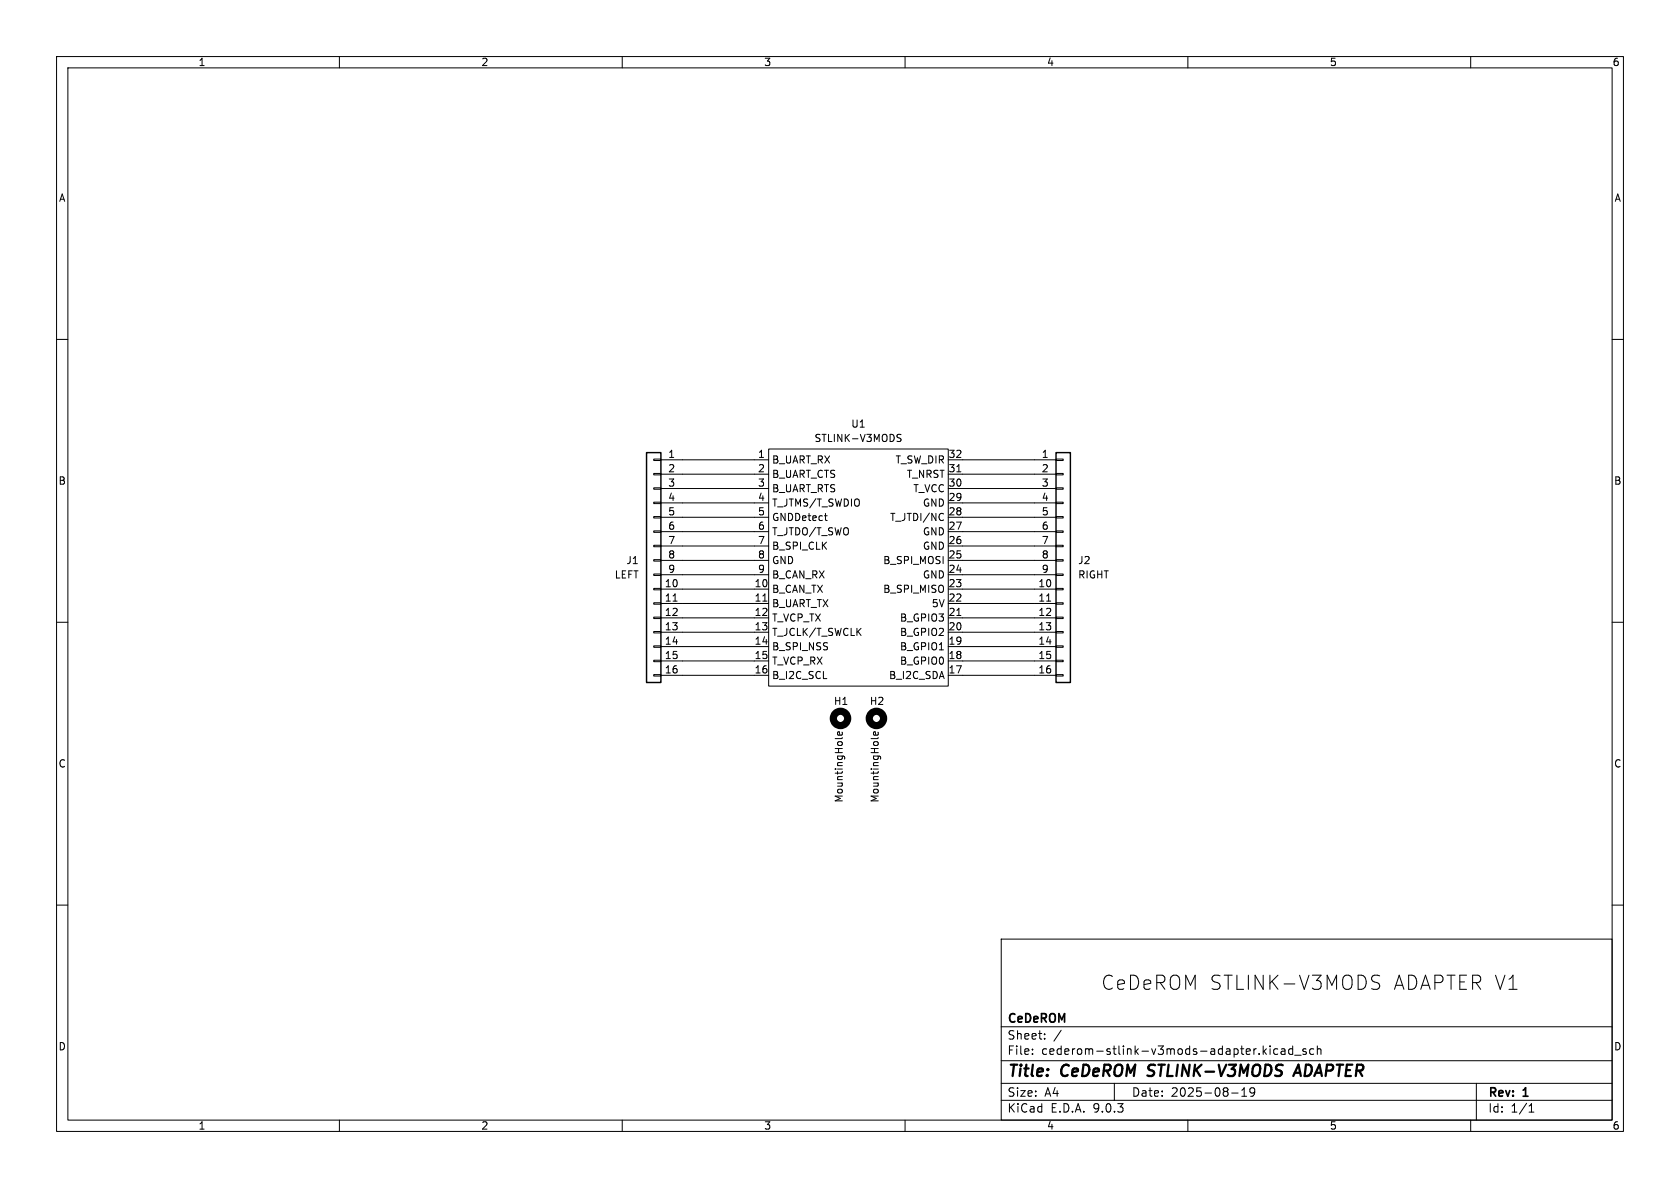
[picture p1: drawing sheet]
<svg xmlns="http://www.w3.org/2000/svg" width="297mm" height="210mm" viewBox="0 0 297 210" stroke-linecap="round" stroke-linejoin="round" font-family="sans-serif">
<g fill="none" stroke="#000" stroke-width=".18">
<path d="M10 10h277v190h-277zM12 12h273v186h-273zM60 10v2M110 10v2M160 10v2M210 10v2M260 10v2M10 60h2M135.9 79.4h31.7v41.9h-31.7zM158.6 77.3l.6 .2 .1 .3-.2 .2h-.5M159.3 76.8h-.5l-.2 .1M285 60h2"/>
<path d="M115.6 81.2h1.2v.2h-1.2zM115.6 83.7h1.2v.2h-1.2zM115.6 86.2h1.2v.3h-1.2zM115.6 88.8h1.2v.2h-1.2zM115.6 91.3h1.2v.3h-1.2zM115.6 93.9h1.2v.2h-1.2zM115.6 96.4h1.2v.2h-1.2zM115.6 98.9h1.2v.3h-1.2zM116.8 81.3h19.1M116.8 83.8h19.1M116.8 86.4h19.1M116.8 88.9h19.1"/>
<path d="M116.8 91.4h19.1M116.8 94h19.1M116.8 96.5h19.1M116.8 99.1h19.1M145.8 91.2h.4M146 92h.2M166.5 90.7l.3 .2M166.8 91.9l-.3 .1M167.6 81.3h19.1M167.6 83.8h19.1M167.6 86.4h19.1M167.6 88.9h19.1"/>
<path d="M167.6 91.4h19.1M167.6 94h19.1M167.6 96.5h19.1M167.6 99.1h19.1M169.2 83.4h.7M186.7 81.2h1.3v.2h-1.3zM186.7 83.7h1.3v.2h-1.3zM186.7 86.2h1.3v.3h-1.3zM186.7 88.8h1.3v.2h-1.3zM186.7 91.3h1.3v.3h-1.3zM186.7 93.9h1.3v.2h-1.3zM186.7 96.4h1.3v.2h-1.3z"/>
<path d="M186.7 98.9h1.3v.3h-1.3zM10 110h2M115.6 101.5h1.2v.2h-1.2zM115.6 104h1.2v.3h-1.2zM115.6 106.6h1.2v.2h-1.2zM115.6 109.1h1.2v.2h-1.2zM115.6 111.6h1.2v.3h-1.2zM115.6 114.2h1.2v.2h-1.2zM115.6 116.7h1.2v.3h-1.2zM115.6 119.3h1.2v.2h-1.2zM116.8 101.6h19.1M116.8 104.1h19.1"/>
<path d="M116.8 106.7h19.1M116.8 109.2h19.1M116.8 111.8h19.1M116.8 114.3h19.1M116.8 116.8h19.1M116.8 119.4h19.1M119 106.3h.7M134.9 106.3h.7M167.6 101.6h19.1M167.6 104.1h19.1M167.6 106.7h19.1M167.6 109.2h19.1"/>
<path d="M167.6 111.8h19.1M167.6 114.3h19.1M167.6 116.8h19.1M167.6 119.4h19.1M169.2 108.8h.7M185 106.3h.8M186.7 101.5h1.3v.2h-1.3zM186.7 104h1.3v.3h-1.3zM186.7 106.6h1.3v.2h-1.3zM186.7 109.1h1.3v.2h-1.3zM186.7 111.6h1.3v.3h-1.3zM186.7 114.2h1.3v.2h-1.3z"/>
<path d="M186.7 116.7h1.3v.3h-1.3zM186.7 119.3h1.3v.2h-1.3zM285 110h2M148.9 129.4v.4l-.2 .2-.6-.1v-.5h.3l.1 .6M148.9 130.4l-.2 .2M155.2 129.4l.1 .4-.2 .2-.6-.1v-.5h.2l.1 .6M155.3 130.4l-.2 .2M10 160h2M177 166h108v32h-108zM242.7 173.5l.3 .1a.91 .91 0 0 1 .9 .6 .64 .64 0 0 1-.5 .7h-.6M242.7 172.5l.3-.1 .9 .1M285 160h2"/>
<path d="M60 198v2M110 198v2M160 198v2M177 194.5h108M177 191.5h108M177 187.5h108M177 181.5h108M182.5 186.3v.1M182.5 185.5v.1M184.7 183.6v.1M184.7 182.8v.1M187.6 182.1l-1.3 2"/>
<path d="M197 191.5v3M210 198v2M217.7 193.2h1.2M219.5 193.8h.9M219.5 192.7l.5-.4v1.5M221.8 192.9l-.3 .3h-.3l-.2-.3 .1-.5 .4-.1 .2 .1a.99 .99 0 0 1-.3 1.4h-.3M224.5 184.9v.1M224.5 185.4v1M225.9 185.5l-.4-.1-.3 .3v.4l.1 .2h.6M226.5 185.5h.6l.1 .9M227.2 185.8h-.5a.29 .29 0 0 0-.2 .3 .29 .29 0 0 0 .2 .3l.5-.1M228.5 185.5l-.4-.1-.3 .3v.4l.2 .2h.5"/>
<path d="M228.5 184.9v1.5M228.9 186.5h1.1M230.9 185.5l-.4-.1-.2 .2 .1 .2 .5 .2v.3h-.6M232.2 185.5l-.4-.1-.3 .3v.4l.2 .2h.5M232.9 185.5l.2-.1 .4 .1v.9M232.9 184.9v1.5M260 198v2M261 191.5v6.5M270.3 196.6h.9M270.3 195.5l.4-.4v1.5"/>
</g>
<path d="M202.8 190.1l.3 .1M203.1 188.4l-.1 .2 .1 .4M228.6 190.2l1-2 .4 2M228.9 189.6h.9" fill="none" stroke="#000" stroke-width=".4"/>
<path d="M114.3 80h2.5v40.7h-2.5zM186.7 80h2.5v40.7h-2.5z" fill="none" stroke="#000" stroke-width=".25"/>
<g fill="none" stroke="#000" stroke-width="1.3">
<circle cx="148.6" cy="127" r="1.27"/>
<circle cx="154.9" cy="127" r="1.27"/>
</g>
<g font-size="3.5">
<text x="194.6" y="175.2">CeDeROM STLINK-V3MODS</text>
<text x="246.2" y="175.2">ADAPTER V1</text>
</g>
<g font-size="2.8">
<text x="178" y="190.9">Title:</text>
<text x="187.7" y="190.9">CeDeROM</text>
<text x="203.8" y="190.9">STLINK-V3MODS</text>
<text x="230.6" y="190.9">ADAPTER</text>
</g>
<g font-size="2.1">
<text x="178" y="184">Sheet:</text>
<text x="178" y="181.2">CeDeROM</text>
<text x="178" y="186.7">File:</text>
<text x="184.1" y="186.7">cederom-stlink-v3mods-adapter.kicad_sch</text>
<text x="178" y="196.9">KiCad</text>
<text x="178" y="194.1">Size:</text>
<text x="184.7" y="194.1">A4</text>
<text x="185.7" y="196.9">E.D.A.</text>
<text x="193.3" y="196.9">9.0.3</text>
<text x="200" y="194.1">Date:</text>
<text x="207" y="194.1">2025-08-19</text>
<text x="263" y="194.3">Rev:</text>
<text x="263" y="196.9">Id:</text>
<text x="267.1" y="196.9">1/1</text>
<text x="269.4" y="194.3">1</text>
</g>
<g font-size="1.8">
<text x="35" y="11.9">1</text>
<text x="85" y="11.9">2</text>
<text x="135" y="11.9">3</text>
<text x="185" y="11.9">4</text>
<text x="235" y="11.9">5</text>
<text x="285" y="11.9">6</text>
<text x="10.3" y="35.9">A</text>
<text x="285.3" y="35.9">A</text>
<text x="150.4" y="75.8">U1</text>
<text x="118" y="81">1</text>
<text x="118" y="83.6">2</text>
<text x="133.9" y="81">1</text>
<text x="133.9" y="83.6">2</text>
<text x="136.4" y="82.1">B_UART_RX</text>
<text x="143.9" y="78.3">STLINK-V3MODS</text>
<text x="158.2" y="82.1">T_SW_DIR</text>
<text x="167.6" y="81">32</text>
<text x="167.6" y="83.6">31</text>
<text x="184.1" y="81">1</text>
<text x="184.1" y="83.6">2</text>
<text x="10.3" y="85.9">B</text>
<text x="118" y="86.1">3</text>
<text x="118" y="88.6">4</text>
<text x="133.9" y="86.1">3</text>
<text x="133.9" y="88.6">4</text>
<text x="136.4" y="84.7">B_UART_CTS</text>
<text x="136.4" y="87.2">B_UART_RTS</text>
<text x="136.4" y="89.8">T_JTMS/T_SWDIO</text>
<text x="160.2" y="84.7">T_NRST</text>
<text x="161.4" y="87.2">T_VCC</text>
<text x="163.1" y="89.8">GND</text>
<text x="167.6" y="86.1">30</text>
<text x="167.6" y="88.6">29</text>
<text x="184.1" y="86.1">3</text>
<text x="184.1" y="88.6">4</text>
<text x="285.3" y="85.9">B</text>
<text x="118" y="91.2">5</text>
<text x="118" y="93.7">6</text>
<text x="133.9" y="91.2">5</text>
<text x="133.9" y="93.7">6</text>
<text x="136.4" y="92.3">GNDDetect</text>
<text x="136.4" y="94.8">T_JTDO/T_SWO</text>
<text x="157.3" y="92.3">T_JTDI/NC</text>
<text x="163.1" y="94.8">GND</text>
<text x="167.6" y="91.2">28</text>
<text x="167.6" y="93.7">27</text>
<text x="184.1" y="91.2">5</text>
<text x="184.1" y="93.7">6</text>
<text x="110.6" y="99.9">J1</text>
<text x="118" y="96.3">7</text>
<text x="118" y="98.8">8</text>
<text x="118" y="101.3">9</text>
<text x="133.9" y="96.3">7</text>
<text x="133.9" y="98.8">8</text>
<text x="133.9" y="101.3">9</text>
<text x="136.4" y="97.4">B_SPI_CLK</text>
<text x="136.4" y="99.9">GND</text>
<text x="156" y="99.9">B_SPI_MOSI</text>
<text x="163.1" y="97.4">GND</text>
<text x="167.6" y="96.3">26</text>
<text x="167.6" y="98.8">25</text>
<text x="167.6" y="101.3">24</text>
<text x="184.1" y="96.3">7</text>
<text x="184.1" y="98.8">8</text>
<text x="184.1" y="101.3">9</text>
<text x="190.5" y="99.9">J2</text>
<text x="108.6" y="102.5">LEFT</text>
<text x="117.4" y="103.9">10</text>
<text x="117.4" y="106.4">11</text>
<text x="133.3" y="103.9">10</text>
<text x="133.3" y="106.4">11</text>
<text x="136.4" y="102.5">B_CAN_RX</text>
<text x="136.4" y="105">B_CAN_TX</text>
<text x="136.4" y="107.5">B_UART_TX</text>
<text x="156" y="105">B_SPI_MISO</text>
<text x="163.1" y="102.5">GND</text>
<text x="164.6" y="107.5">5V</text>
<text x="167.6" y="103.9">23</text>
<text x="167.6" y="106.4">22</text>
<text x="183.5" y="103.9">10</text>
<text x="183.5" y="106.4">11</text>
<text x="190.5" y="102.5">RIGHT</text>
<text x="117.4" y="109">12</text>
<text x="117.4" y="111.5">13</text>
<text x="133.3" y="109">12</text>
<text x="133.3" y="111.5">13</text>
<text x="136.4" y="110.1">T_VCP_TX</text>
<text x="136.4" y="112.6">T_JCLK/T_SWCLK</text>
<text x="159" y="110.1">B_GPIO3</text>
<text x="159" y="112.6">B_GPIO2</text>
<text x="167.6" y="109">21</text>
<text x="167.6" y="111.5">20</text>
<text x="183.5" y="109">12</text>
<text x="183.5" y="111.5">13</text>
<text x="117.4" y="114">14</text>
<text x="117.4" y="116.6">15</text>
<text x="117.4" y="119.1">16</text>
<text x="133.3" y="114">14</text>
<text x="133.3" y="116.6">15</text>
<text x="133.3" y="119.1">16</text>
<text x="136.4" y="115.2">B_SPI_NSS</text>
<text x="136.4" y="117.7">T_VCP_RX</text>
<text x="159" y="115.2">B_GPIO1</text>
<text x="159" y="117.7">B_GPIO0</text>
<text x="167.6" y="114">19</text>
<text x="167.6" y="116.6">18</text>
<text x="167.6" y="119.1">17</text>
<text x="183.5" y="114">14</text>
<text x="183.5" y="116.6">15</text>
<text x="183.5" y="119.1">16</text>
<text x="136.4" y="120.2">B_I2C_SCL</text>
<text x="147.3" y="124.8">H1</text>
<text x="153.7" y="124.8">H2</text>
<text x="157.1" y="120.2">B_I2C_SDA</text>
<text x="10.3" y="135.9">C</text>
<text x="285.3" y="135.9">C</text>
<text x="149.2" y="142" transform="rotate(-90 149.2 142)">MountingHole</text>
<text x="155.5" y="142" transform="rotate(-90 155.5 142)">MountingHole</text>
<text x="10.3" y="185.9">D</text>
<text x="285.3" y="185.9">D</text>
<text x="35" y="199.9">1</text>
<text x="85" y="199.9">2</text>
<text x="135" y="199.9">3</text>
<text x="185" y="199.9">4</text>
<text x="235" y="199.9">5</text>
<text x="285" y="199.9">6</text>
</g>
</svg>
